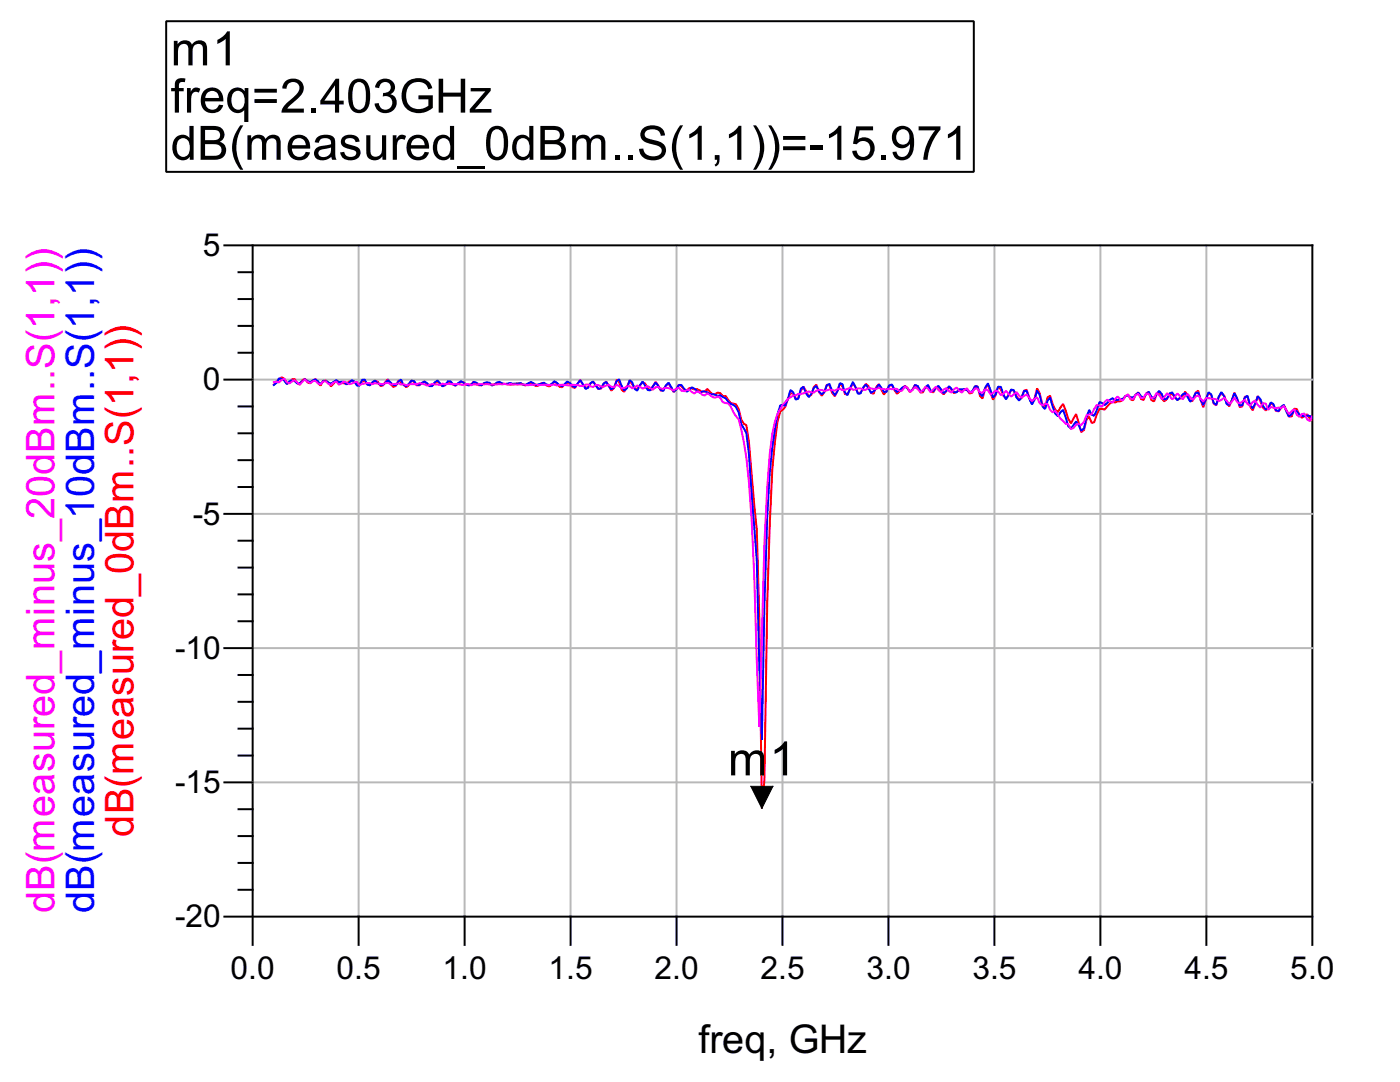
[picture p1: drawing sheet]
<svg xmlns="http://www.w3.org/2000/svg" width="279mm" height="216mm" viewBox="0 0 279 216" stroke-linecap="round" stroke-linejoin="round" font-family="sans-serif">
<g fill="none" stroke="#b8b8b8" stroke-width=".39">
<path d="M71.6 49v133.9M92.7 49v133.9M113.9 49v133.9M135 49v133.9M156.2 49v133.9M177.3 49v133.9M198.5 49v133.9M219.6 49v133.9M240.8 49v133.9M50.4 75.7h211.5M50.4 102.5h211.5M50.4 129.3h211.5"/>
<path d="M50.4 156.1h211.5"/>
</g>
<g fill="none" stroke="#000" stroke-width=".39">
<path d="M44.8 49h217.1v139.5M47.6 59.7h2.8M47.6 54.3h2.8M50.4 49v139.5M44.8 75.7h5.6M47.6 70.4h2.8M47.6 65h2.8M47.6 97.2h2.8M47.6 91.8h2.8M47.6 86.5h2.8M47.6 81.1h2.8M44.8 102.5h5.6"/>
<path d="M47.6 118.6h2.8M47.6 113.3h2.8M47.6 107.9h2.8M44.8 129.3h5.6M47.6 134.7h2.8M47.6 124h2.8M44.8 156.1h5.6M47.6 150.8h2.8M47.6 145.4h2.8M47.6 140h2.8M47.6 177.5h2.8M47.6 172.2h2.8"/>
<path d="M47.6 166.8h2.8M47.6 161.5h2.8M44.8 182.9h217.1M71.6 182.9v5.6M92.7 182.9v5.6M113.9 182.9v5.6M135 182.9v5.6M156.2 182.9v5.6M177.3 182.9v5.6M198.5 182.9v5.6M219.6 182.9v5.6M240.8 182.9v5.6"/>
</g>
<path d="M54.7 76.8l1-1.2 .5-.3 .5 .3 .5 .9 .6-.1 .5-.7 .5-.1 .5 .9 .5 .3 .5-.9 .6-.3 .5 .7 .5 .2 .5-.6 .5-.3 1.1 1.3 .5-.9 .5-.1 1 1.2 1.1-1.2a3.6 3.6 0 0 0 2 .7 1.22 1.22 0 0 1 2.1-.1l.5 .1 .5-.5 .6-.1 .5 .7 .5 .2 1-1 .6 .3 .5 .8 .5-.1 1-1.2 .5 .9 .6 .6 .5-.2 .5-1.1 1.6 1.4 .5-.5 .5-.9 .5 .3 .5 .7h.6l1-.8 .5 .7 .5 .2h.5l1.1-1 1 1 .5-.1 .6-.6 .5-.1 .5 .6 .5 .1 1.1-.6h.5l.5 .5h1l.5-.6 .6 .5 .5 .2h.5l.5-.4h1.1l.5 .3 .5-.1 .5-.3 2.6 .4 1.6-.3 1.5 .4 .5-.4 .6-.1 1 .6 .5-.1 .5-.4 .6-.1 .5 .5 .5 .2 .5-.3 .5-.7 .5 .4 .6 .7 .5 .1 1-1 .5 .3 .6 .7 .5 .1 1-1.6 .5 .9 .6 .6h.5l.5-.8 .5-.4 1 1.5h.6l.5-1 .5-.5 1 1.8 .6-.5 .5-1.6 .5 .5 .5 1.5 .5 .4 1.1-2.2 1 1.4 .5 .3 1-1.4 .6 .2 .5 1 .5 .4 1-1.7 1.1 1.7h.5l.5-.9 .5-.5 1.1 1.7 1-1.4 .5 .2 .5 .8 .5 .1 .6-.5 1 .3h.5l1 .5 .6-.1 .5-.5 1 1.1 .5-.1 .5-.3 .6 .2 .5 .6 .5-.1 1 1.4 1.1 .3 .5 .9 .5 2.1 .5 .8 .5 .3 .6 3.3 1.5 17.6 .5 17.6 .5 38 .6-5.6 .5-35.4 1-26.7 1-9.3 .6-2.2 .5-.3 .5-.6 1-2.7 .6 .1 .5 1 .5-.2 .5-1.5 .5-.7 1.1 1.9 .5-.3 .5-1.6 .5-.4 .5 1.4 .6 .8 .5-.8 .5-1.4 .5 .1 .5 1.4 .6 .8 1-2.6 .5 .5 .5 1.6 .5 .1 1.1-2.3 .5 .8 .5 1.3 .5-.2 1.1-1.7 .5 .4 .5 1.4 .5 .2 .6-1.4 .5-.6 1 2.1 1-1.7 .6-.2 1 1.8 1.6-1.6 .5 .4 .5 .9 1-1.5 .6 .4 .5 1.1h.5l.5-1.1 .5-.3 .5 1.2 .6 .2 .5-.9 .5-.1 .5 .9 .5 .5 .6-.6 .5-.9 1 1.3 1.1-.7 .5 .1 .5-.1h.5l.5 .7 .5-.1 .6-1.3h.5l.5 1.9 .5 .5 .5-1.9 .6-1 1 3.2 .5-.9 .5-1.7 .6 .5 .5 1.3 .5 .5 1-1.7 .5 .1 1.1 1.9 .5-.4 .5-1.5 .5-.1 1.1 2.9 .5-1.2 .5-2 .5 1 .5 2.3 .6 .5 .5-2 .5-.3 .5 1.7 .5 1 .6 .5 1-1.6 1 2.9 .5 1 1.1-1.9 1 3.6 .5-.4 .5-2.1 .6-.6 .5 1.3 .5-.1 1-2.7 1.1 .1 1-1.2 .5-.4 .5 .2 .6-.2h.5l.5-.3 .5-.8 .5-.2 .5 .9 .6 .2 .5-1.2 .5-.4 .5 1.3 .5 .2 .5-1.3 .6-.3 .5 1.6 .5 .3 .5-1.4 .5-.5 .5 1.3 .6 .6 .5-.5 .5-.9 .5-.1 1 1.2 .6-.2 .5-.6 .5-.8 .5 .6 .5 1.3 .6-.2 .5-1.6 .5-.4 1 3.4 1.1-3 .5 .5 .5 1.7 .5 .4 .5-1.7 .5-.6 .6 .3 .5 1.6 .5 .5 1-2.7 .6 1.2 .5 1.7 .5-.1 .5-1.9 .5-.2 .6 2.1 .5 .8 1-2.9 1 2.3 .6 .6 .5-.5 .5-1 .5 .4 .5 1.2 .6 .1 1-1.3 1 2.3h.6l.5-1.5h.5l.5 1.2 .5 .6 1.1-.7 .6 .9" fill="none" stroke="#f00" stroke-width=".39"/>
<path d="M261.6 83.4l.3 .2v.5l-.6-.4z" fill="#f00"/>
<path d="M149.8 156.9h4.4l-2.2 4.4z" fill="#000"/>
<path d="M149.8 156.9h4.4l-2.2 4.4z" fill="none" stroke="#000" stroke-width=".2"/>
<path d="M54.7 76.8l.5-.4 .5-.9 .5 .1 1 1 .6-.5 .5-.2 .5 .2 .5 .4 .5-.1 1.1-.7 1 .6 1-.6 1.1 1 .5-.7h.5l1 .6 1.1-.7 .5 .4 .5-.2 .5 .2 .5 .4 1.1-.8 .5 .2 .5 .8h.5l.5-1.1 .6-.1 .5 1.1 .5 .1 .5-.6 .5-.3 1.1 .8h.5l1-.9 1.1 .9 .5 .1 .5-.8 .5-.4 .5 1.1 .6 .3 1-1.1h.5l.5 .8h.6l1-.7 .5 .3 .5 .6h.5l.6-.7 .5-.4 1 1.2 .5-.3 .6-.7h.5l.5 .5 .5 .3 1.1-.8 1.5 .8 .5-.1 .5-.6 1.6 .7 .5-.5 .5-.1 .6 .1 .5 .5 1-.6 .5-.1 1.1 .4 1-.2 .5 .2 1.6-.2 .5 .4h.5l1.1-.6 1 .7 1.6-.5 1 .5 1-.8 1.6 1 1-1 .5 .3 .6 .6 .5 .3 1-1.4 1.1 1.7 .5-.2 .5-1 .5-.3 1 1.5 .6-.2 .5-.9 .5-.3 1 1.5 .6-.4 .5-1.3 .5-.3 1 2.2 .5-.5 .6-1.5 .5 .4 .5 1.3 .5 .3 .5-1 .5-.8 1.1 1.7 .5 .1 1-1.6 1.1 1.5 .5 .2 .5-1.1 .5-.5 1.1 1.8 .5-.5 .5-.9h.5l1 1.4 1.1-.9 1.5 1.1a1.6 1.6 0 0 1 2.1 .2l1 .1 .5 .3 .6-.2 1 .7 1 1.1 .6 .2 .5 .4 .5 1.1 .5 2.4 1 1.7 .6 4.1 1.5 21.3 1 35.8 .6-26.8 .5-17.7a124.6 124.6 0 0 1 2-20.4l.6-1.8h1l1-3.1 .6 .5 .5 1.5 .5-.3 .5-1.9 .5-.4 .5 1.3 .6 .7 .5-.6 .5-1.2 .5-.4 .5 1.1 .6 .6 .5-.5 .5-1.3 .5-.3 1.1 2.3 .5-.8 .5-1.6 .5 .1 .5 1.7 .5 .5 1.1-2.6 1 2.4 .5-.1 .6-1.2 .5-.6 1 1.7 .5-.3 1.1-1.4 1 1.5h.5l.5-1.3 .6-.2 .5 1 .5 .5 1.6-1.1 1 1 .5-.3 .5-1 .6 .2 .5 1 .5 .1 .5-.8 .5-.5 .5 1.1 .6 .2 .5-.8 .5-.3 1 1.5 .6-.5 .5-1 1 1.3h.5l.6-.6 1-.1 1 .6 .5-.1 .6-1h.5l.5 1.5 .5 .5 .5-1.7 .6-.9 1 2.9 .5-.7 .5-1.5h.6l.5 1.5 .5 1 1-2 .5 .1 .6 1.5 .5 .6 .5-.5 .5-1.4h.5l1.1 2.7 .5-.9 .5-1.9 .5 .9 .5 2.3 .6 .5 .5-1.6 .5-.7 1 3.2 .6 .6 .5-.9 .5-.4 1 3.3 .5 .4 1.1-1.4 1 1.9 .5-.5 .5-2.3 .6-1.4 .5 .9 .5 .3 1-2.8 1.1 .6 1-1 .5-.3 .5 .3h.6l1-.2 .5-.6 .5-.1 .5 .3 .6 .2 1-1.1 .5 .8 .5 .3 1.1-1.2 .5 .9 .5 .5 .5-1 .5-.6 .5 .6 .6 1.2 .5-.3 .5-1 .5-.2 1 1.6 1.6-1.5 1 1.7 .6-.5 .5-1.2 .5-.1 1 2.5 1.1-2.5 .5 .4 .5 1.7 .5 .4 .5-1.7 .5-.9 .6 .9 .5 1.6 .5 .1 1-2.3 1.1 2.4h.5l.5-1.6 .5-.3 .6 1.8 .5 .7 1-2.4 .5 .5 .5 1.3 .6 .8 .5-.3 .5-1.1 .5 .3 .5 1.3 .6 .1 .5-.8 .5-.4 1 2.3 .6-.4 .5-.8 .5 .2a1.6 1.6 0 0 0 2.1 .8l.6 .2" fill="none" stroke="#00f" stroke-width=".39"/>
<path d="M261.6 82.9l.3 .1v.5l-.5-.3z" fill="#00f"/>
<path d="M54.7 76.3l.5-.2 .5 .2 .5-.5 .5-.2 .5 .7 .6 .2 1-.6 1 .8 1.1-1 1 .7 .5-.3 .5-.1 .5 .5 .6 .2 .5-.6h.5l.5 .5 .5 .2 1.1-.7 .5 .7 1-.7 1.1 .5 1.5-.4 .5 .7 .5-.3a2.85 2.85 0 0 1 2.1 0l.5-.1h.6a2.74 2.74 0 0 0 2-.1l.5 .3 1.6-.2 .5 .3 .5-.2 .6 .3 2.6-.4 1.5 .4 1-.3 1.6 .2 .5-.3 .5 .2 .6-.1 2.6 .2a3.1 3.1 0 0 1 2 .1 18.1 18.1 0 0 1 4.7-.2l2.1-.1 .5 .2 .5-.2 2.6 .1 1 .2 1.6-.2 .5 .1 3.1-.1 .5 .2 1.1-.1 1.5 .1 .6-.1 2 .2 1.1-.3 .5 .4 .5 .1 .5-.4h.5l.6 .4h.5l1-.4 .5 .4 .6 .1 .5-.5 1 .7 1.6-.5 .5 .5 1-.6 1 .7 1.1-.6 1 .8 .5-.5 .6-.1 1 .4 .5-.2h.5l1.1 .5 1-.5 .5 .5 .5 .2 1.1-.4 1 .8 .5-.4 .5 .2 .5 .5 .6 .1 .5-.4 1 .7 .5 .2 .5-.3 .6 .3 .5 .9 1 .2 1.6 2.5 .5 .7a64.9 64.9 0 0 1 2.1 12.4l.5 7.8 .5 11 1 30.2 1.1-36.8 .5-11.1 .5-6.7 .5-4 .5-2.3a8 8 0 0 1 3.7-5.3h.5l.5-.3 1-.1 1.1-.4 1 .2a1.61 1.61 0 0 1 2.1-.3 2.27 2.27 0 0 1 2.1-.1l1-.3a1.93 1.93 0 0 0 2.1-.2l.5 .4 1-.3h.5l.6 .3h.5l.5-.4 1.6 .2 .5-.2 .5 .2 1 .1 .5-.1 .6 .1 .5-.1h.5l.5 .4 .5-.1 .6-.7 .5 .2 .5 .8 .5-.4 .5-.6 1.1 1 1-1 .5 .4 .5 .7 1.1-1.1 1 1.1 .5-.6 .6-.3 .5 .7 .5 .2 .5-.6 .5-.4 .6 .7 .5 .3 .5-.6 .5-.2 .5 .8h.5l.6-.8 .5 .1 .5 .7 .5 .1 .5-.7 .6 .2 .5 .8 .5-.2 .5-.6 .5 .2 .6 .7 .5-.2 .5-.6 1 1.1 1.1-.9 1 1.2 1-.7 1.1 1.3 1-.7 .5 1.1 .5 .5 .6-.4 .5 .2 .5 1.1 .5 .5 .5-.4 1.1 1.7 1 .9 .5 .2 .5 .9 .6-.2 .5-.7 .5-.1 .5 .2 .5-.7 .5-1.2 1.1-.2 1-1.9 1 .4 .6-1 .5-.4 1 .6 1.1-1.3 1 .8 .5-.9 .5-.3 .5 .8 .6 .1 .5-.8 .5-.2 .5 .8h.5l.5-.9 .6 .1 .5 .9 .5-.2 .5-.9 .5 .4 .5 .8 .6-.3 .5-.8 1 1.2 1-1.2 1.1 1.2 1-1.1 1.1 1.2 .5-.7 .5-.3 1 1.3 .5-.6h.6a3.5 3.5 0 0 1 2 .5l1.1-.6 1 1.2 .5-.5 .5-.7 .6 .8 .5 .3 1-.7 .5 .8 .6 .4 .5-.8 .5-.3 .5 .9 .5 .5 .5-.9 .6 .1 .5 1.3 .5-.6 1 .2h1.1l.5-.4 1 1.6 1.1-.9 .5 1 .5 .5 .5-.6 .5-.1 .6 1.2 .5 .3 .1-.1" fill="none" stroke="#f0f" stroke-width=".39"/>
<path d="M261.7 82.9h.2v.6l-.2 .4-.4-.1z" fill="#f0f"/>
<path d="M33.2 4.2h161.1v30.1h-161.1z" fill="none" stroke="#000" stroke-width=".39"/>
<g font-size="10.5">
<text x="34.1" y="13">m1</text>
<text x="34.1" y="22.5">freq=2.403GHz</text>
<text x="34.1" y="31.9">dB(measured_0dBm..S(1,1))=-15.971</text>
<text x="145.3" y="154.7">m1</text>
</g>
<text font-size="8.8" fill="#f00" x="26.7" y="166.9" transform="rotate(-90 26.7 166.9)">dB(measured_0dBm..S(1,1))</text>
<text font-size="8.8" fill="#f0f" x="10.9" y="182.2" transform="rotate(-90 10.9 182.2)">dB(measured_minus_20dBm..S(1,1))</text>
<text font-size="8.8" fill="#00f" x="18.8" y="182.2" transform="rotate(-90 18.8 182.2)">dB(measured_minus_10dBm..S(1,1))</text>
<text font-size="8.8" x="139.4" y="210.1">freq, GHz</text>
<g font-size="7.1">
<text x="40.5" y="51.1">5</text>
<text x="40.5" y="77.9">0</text>
<text x="38.5" y="104.7">-5</text>
<text x="35" y="131.5">-10</text>
<text x="35" y="158.3">-15</text>
<text x="35" y="185.1">-20</text>
<text x="46" y="195.4">0.0</text>
<text x="67.2" y="195.4">0.5</text>
<text x="88.3" y="195.4">1.0</text>
<text x="109.5" y="195.4">1.5</text>
<text x="130.6" y="195.4">2.0</text>
<text x="151.8" y="195.4">2.5</text>
<text x="172.9" y="195.4">3.0</text>
<text x="194.1" y="195.4">3.5</text>
<text x="215.2" y="195.4">4.0</text>
<text x="236.4" y="195.4">4.5</text>
<text x="257.5" y="195.4">5.0</text>
</g>
</svg>
